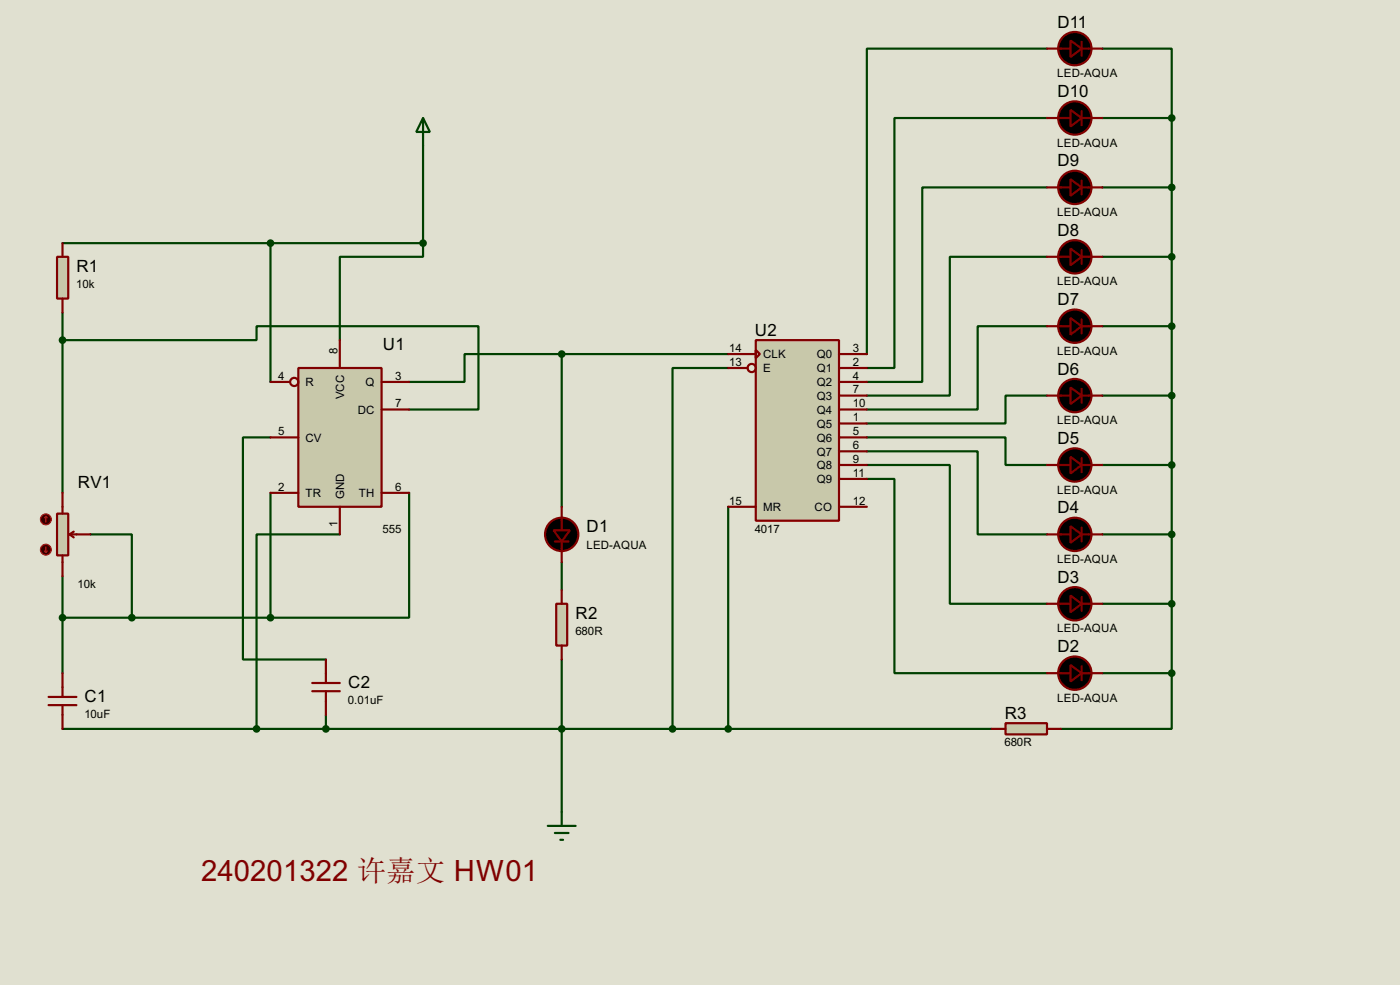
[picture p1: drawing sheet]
<svg xmlns="http://www.w3.org/2000/svg" width="256mm" height="180mm" viewBox="0 0 256 180" stroke-linecap="round" stroke-linejoin="round" font-family="sans-serif">
<path d="M0 0h256.5v180.3h-256.5z" fill="#e0e0d0"/>
<g fill="none" stroke="#004000" stroke-width=".4">
<path d="M191.8 8.9h-33v55.9M202 8.9h12.7v12.7M77.5 26.7v17.8M191.8 34.3h-22.8v35.6h-10.2M191.8 21.6h-27.9v45.8h-5.1M202 34.3h12.7M202 21.6h12.7M214.7 21.6v101.6M11.5 57.2v33M11.5 44.5h66M49.6 44.5v25.4M77.5 44.5v2.5h-15.2v15.3"/>
<path d="M191.8 59.7h-12.7v15.3h-20.3M191.8 47h-17.8v25.4h-15.2M202 59.7h12.7M202 47h12.7M11.5 62.3h35.5v-2.6h40.7v15.3h-12.7M102.9 64.8h-17.8v5.1h-10.1M102.9 64.8h30.5M102.9 64.8v28M133.4 67.4h-10.2v66M191.8 72.4h-7.6v5.1h-25.4M202 72.4h12.7M16.6 97.8h7.6v15.3"/>
<path d="M49.6 80.1h-5.1v40.6h15.2M49.6 90.2v22.9M62.3 97.8h-15.3v35.6M75 90.2v22.9h-25.4M133.4 92.8v40.6M158.8 87.7h5.1v35.5h27.9M158.8 85.1h15.2v25.4h17.8M158.8 82.6h20.3v15.2h12.7M158.8 80.1h25.4v5h7.6M202 97.8h12.7M202 85.1h12.7M11.5 105.5v17.7"/>
<path d="M11.5 113.1h38.1M102.9 102.9v5.1M202 110.5h12.7M11.5 133.4h170.2M59.7 130.9v2.5M102.9 120.7v27.9M202 123.2h12.7M214.7 123.2v10.2h-20.3"/>
</g>
<path d="M54.7 67.4h15.2v25.4h-15.2z" fill="#c8c8aa" stroke="#800000" stroke-width=".4"/>
<g fill="none" stroke="#800000" stroke-width=".4">
<path d="M49.6 69.9h3.5M62.3 62.3v5.1M69.9 69.9h5.1M69.9 75h5.1M49.6 90.2h5.1M49.6 80.1h5.1M62.3 92.8v5M69.9 90.2h5.1"/>
<circle cx="53.9" cy="69.9" r=".75"/>
</g>
<path d="M138.5 62.3h15.2v33h-15.2z" fill="#c8c8aa" stroke="#800000" stroke-width=".4"/>
<g fill="none" stroke="#800000" stroke-width=".4">
<path d="M133.4 64.8h5.1M133.4 67.4h3.6M138.5 64.1l.7 .7-.7 .8zM153.7 64.8h5.1M153.7 67.4h5.1M153.7 69.9h5.1M153.7 72.4h5.1M153.7 75h5.1M153.7 77.5h5.1M133.4 92.8h5.1M153.7 92.8h5.1M153.7 80.1h5.1"/>
<path d="M153.7 82.6h5.1M153.7 85.1h5.1M153.7 87.7h5.1"/>
<circle cx="137.7" cy="67.4" r=".75"/>
</g>
<path d="M10.5 47h2v7.7h-2z" fill="#c8c8aa" stroke="#800000" stroke-width=".4"/>
<path d="M11.5 44.5v2.5M11.5 54.7v2.5" fill="none" stroke="#800000" stroke-width=".4"/>
<path d="M10.5 94h2v7.7h-2z" fill="#c8c8aa" stroke="#800000" stroke-width=".4"/>
<path d="M11.5 90.2v3.8M12.8 97.8l.7 .6M12.8 97.8h3.8M13.5 97.3l-.7 .5M11.5 101.7v3.8" fill="none" stroke="#800000" stroke-width=".4"/>
<circle cx="8.4" cy="95.1" r="1" fill="#400000" stroke="#f00" stroke-width=".2"/>
<path d="M8.4 94.5l-.2 .3M8.4 94.5l.3 .3M8.4 94.5v1.1" fill="none" stroke="#f00" stroke-width=".2"/>
<circle cx="8.4" cy="100.6" r="1" fill="#400000" stroke="#f00" stroke-width=".2"/>
<path d="M8.2 100.9l.2 .2M8.4 100.1v1M8.7 100.9l-.3 .2" fill="none" stroke="#f00" stroke-width=".2"/>
<path d="M101.7 99.1h2.5M102.9 92.8v4.3M102.9 99.1v3.8M8.9 127.6h5.1M8.9 129.1h5.1M11.5 123.2v4.4M11.5 129.1v4.3M57.2 125h5.1M57.2 126.5h5.1M59.7 120.7v4.3M59.7 126.5v4.4" fill="none" stroke="#800000" stroke-width=".4"/>
<g fill="#004000" stroke="#004000" stroke-width=".4">
<circle cx="11.4" cy="62.3" r=".5"/>
<circle cx="11.4" cy="113.1" r=".5"/>
<circle cx="24.1" cy="113.1" r=".5"/>
<circle cx="49.5" cy="113.1" r=".5"/>
<circle cx="102.9" cy="64.8" r=".5"/>
</g>
<g fill="#000" stroke="#800000" stroke-width=".4">
<path d="M101.4 97.1h3l-1.5 2z"/>
<circle cx="102.9" cy="97.8" r="3.1"/>
</g>
<path d="M101.9 110.5h2v7.7h-2z" fill="#c8c8aa" stroke="#800000" stroke-width=".4"/>
<path d="M102.9 108v2.5M102.9 118.2v2.5" fill="none" stroke="#800000" stroke-width=".4"/>
<g fill="#004000" stroke="#004000" stroke-width=".4">
<circle cx="47" cy="133.4" r=".5"/>
<circle cx="59.7" cy="133.4" r=".5"/>
</g>
<path d="M184.2 132.4h7.6v2h-7.6z" fill="#c8c8aa" stroke="#800000" stroke-width=".4"/>
<g fill="none" stroke="#800000" stroke-width=".4">
<path d="M191.8 8.9h4.3M198.2 7.7v2.5M198.2 8.9h3.8M191.8 34.3h4.3M191.8 21.6h4.3M198.2 20.4v2.5M198.2 33.1v2.5M198.2 34.3h3.8M198.2 21.6h3.8M191.8 59.7h4.3M191.8 47h4.3M198.2 45.8v2.5"/>
<path d="M198.2 58.5v2.5M198.2 59.7h3.8M198.2 47h3.8M191.8 72.4h4.3M198.2 71.2v2.5M198.2 72.4h3.8M191.8 97.8h4.3M191.8 85.1h4.3M198.2 83.9v2.5M198.2 96.6v2.5M198.2 97.8h3.8M198.2 85.1h3.8"/>
<path d="M191.8 110.5h4.3M198.2 109.3v2.5M198.2 110.5h3.8M181.7 133.4h2.5M191.8 133.4h2.6M191.8 123.2h4.3M198.2 122v2.5M198.2 123.2h3.8"/>
</g>
<g fill="#004000" stroke="#004000" stroke-width=".4">
<circle cx="102.9" cy="133.4" r=".5"/>
<circle cx="133.4" cy="133.4" r=".5"/>
<circle cx="123.2" cy="133.4" r=".5"/>
<circle cx="214.6" cy="123.2" r=".5"/>
<circle cx="214.6" cy="110.5" r=".5"/>
<circle cx="214.6" cy="97.8" r=".5"/>
<circle cx="214.6" cy="85.1" r=".5"/>
<circle cx="214.6" cy="72.4" r=".5"/>
<circle cx="214.6" cy="59.7" r=".5"/>
<circle cx="214.6" cy="47" r=".5"/>
<circle cx="214.6" cy="34.3" r=".5"/>
<circle cx="214.6" cy="21.6" r=".5"/>
<circle cx="49.5" cy="44.5" r=".5"/>
<circle cx="77.5" cy="44.5" r=".5"/>
</g>
<g fill="#000" stroke="#800000" stroke-width=".4">
<path d="M196.1 7.4l2.1 1.5-2.1 1.6zM196.1 32.8l2.1 1.5-2.1 1.6zM196.1 20.1l2.1 1.5-2.1 1.6zM196.1 58.2l2.1 1.5-2.1 1.6zM196.1 45.5l2.1 1.5-2.1 1.6zM196.1 70.9l2.1 1.5-2.1 1.6zM196.1 96.3l2.1 1.5-2.1 1.6zM196.1 83.6l2.1 1.5-2.1 1.6zM196.1 109l2.1 1.5-2.1 1.6zM196.1 121.7l2.1 1.5-2.1 1.6z"/>
<circle cx="196.9" cy="8.9" r="3.1"/>
<circle cx="196.9" cy="34.3" r="3.1"/>
<circle cx="196.9" cy="21.6" r="3.1"/>
<circle cx="196.9" cy="47" r="3.1"/>
<circle cx="196.9" cy="59.7" r="3.1"/>
<circle cx="196.9" cy="72.4" r="3.1"/>
<circle cx="196.9" cy="85.1" r="3.1"/>
<circle cx="196.9" cy="97.8" r="3.1"/>
<circle cx="196.9" cy="110.5" r="3.1"/>
<circle cx="196.9" cy="123.2" r="3.1"/>
</g>
<path d="M77.5 21.6l1.3 2.6h-2.5zM77.5 21.6v5.1M100.4 151.2h5.1M101.7 152.5h2.5M102.7 153.7h.5M102.9 148.6v2.6" fill="none" stroke="#004000" stroke-width=".4"/>
<text font-size="6" fill="#800000" x="36.9" y="161.2">240201322 许嘉文 HW01</text>
<g font-size="3.5">
<text x="193.7" y="5.1">D11</text>
<text x="193.7" y="17.8">D10</text>
<text x="193.7" y="30.5">D9</text>
<text x="193.7" y="43.2">D8</text>
<text x="14" y="49.7">R1</text>
<text x="193.7" y="55.9">D7</text>
<text x="70.2" y="64">U1</text>
<text x="138.3" y="61.4">U2</text>
<text x="193.7" y="68.6">D6</text>
<text x="193.7" y="81.3">D5</text>
<text x="14.3" y="89.4">RV1</text>
<text x="193.7" y="94">D4</text>
<text x="107.5" y="97.5">D1</text>
<text x="193.7" y="106.7">D3</text>
<text x="105.5" y="113.2">R2</text>
<text x="193.7" y="119.4">D2</text>
<text x="63.8" y="125.9">C2</text>
<text x="15.5" y="128.5">C1</text>
<text x="184.1" y="131.6">R3</text>
</g>
<g font-size="2.4">
<text x="193.7" y="14.1">LED-AQUA</text>
<text x="193.7" y="26.8">LED-AQUA</text>
<text x="193.7" y="39.5">LED-AQUA</text>
<text x="14" y="52.6">10k</text>
<text x="193.7" y="52.2">LED-AQUA</text>
<text x="61.9" y="64.8" transform="rotate(-90 61.9 64.8)">8</text>
<text x="133.6" y="64.4">14</text>
<text x="139.8" y="65.6">CLK</text>
<text x="149.6" y="65.6">Q0</text>
<text x="156.3" y="64.4">3</text>
<text x="193.7" y="64.9">LED-AQUA</text>
<text x="51" y="69.5">4</text>
<text x="55.9" y="70.7">R</text>
<text x="66.9" y="70.7">Q</text>
<text x="72.4" y="69.5">3</text>
<text x="133.6" y="67">13</text>
<text x="139.8" y="68.1">E</text>
<text x="149.6" y="68.1">Q1</text>
<text x="149.6" y="70.7">Q2</text>
<text x="156.3" y="67">2</text>
<text x="156.3" y="69.5">4</text>
<text x="156.3" y="72">7</text>
<text x="63.1" y="73.1" transform="rotate(-90 63.1 73.1)">VCC</text>
<text x="65.5" y="75.8">DC</text>
<text x="72.4" y="74.6">7</text>
<text x="149.6" y="73.2">Q3</text>
<text x="149.6" y="75.8">Q4</text>
<text x="156.3" y="74.6">10</text>
<text x="156.3" y="77.1">1</text>
<text x="193.7" y="77.6">LED-AQUA</text>
<text x="51" y="79.7">5</text>
<text x="55.9" y="80.8">CV</text>
<text x="149.6" y="78.3">Q5</text>
<text x="149.6" y="80.8">Q6</text>
<text x="149.6" y="83.4">Q7</text>
<text x="156.3" y="79.7">5</text>
<text x="156.3" y="82.2">6</text>
<text x="51" y="89.8">2</text>
<text x="72.4" y="89.8">6</text>
<text x="149.6" y="85.9">Q8</text>
<text x="149.6" y="88.5">Q9</text>
<text x="156.3" y="84.7">9</text>
<text x="156.3" y="87.3">11</text>
<text x="55.9" y="91">TR</text>
<text x="63.1" y="91.4" transform="rotate(-90 63.1 91.4)">GND</text>
<text x="65.7" y="91">TH</text>
<text x="133.6" y="92.4">15</text>
<text x="139.8" y="93.6">MR</text>
<text x="149.2" y="93.6">CO</text>
<text x="156.3" y="92.4">12</text>
<text x="193.7" y="90.4">LED-AQUA</text>
<text x="61.9" y="96.5" transform="rotate(-90 61.9 96.5)">1</text>
<text x="70.1" y="97.5">555</text>
<text x="107.4" y="100.4">LED-AQUA</text>
<text x="138.3" y="97.5">4017</text>
<text x="14.2" y="107.7">10k</text>
<text x="193.7" y="103.1">LED-AQUA</text>
<text x="105.4" y="116.2">680R</text>
<text x="193.7" y="115.8">LED-AQUA</text>
<text x="15.5" y="131.4">10uF</text>
<text x="63.8" y="128.9">0.01uF</text>
<text x="193.7" y="128.5">LED-AQUA</text>
<text x="184" y="136.6">680R</text>
</g>
</svg>
